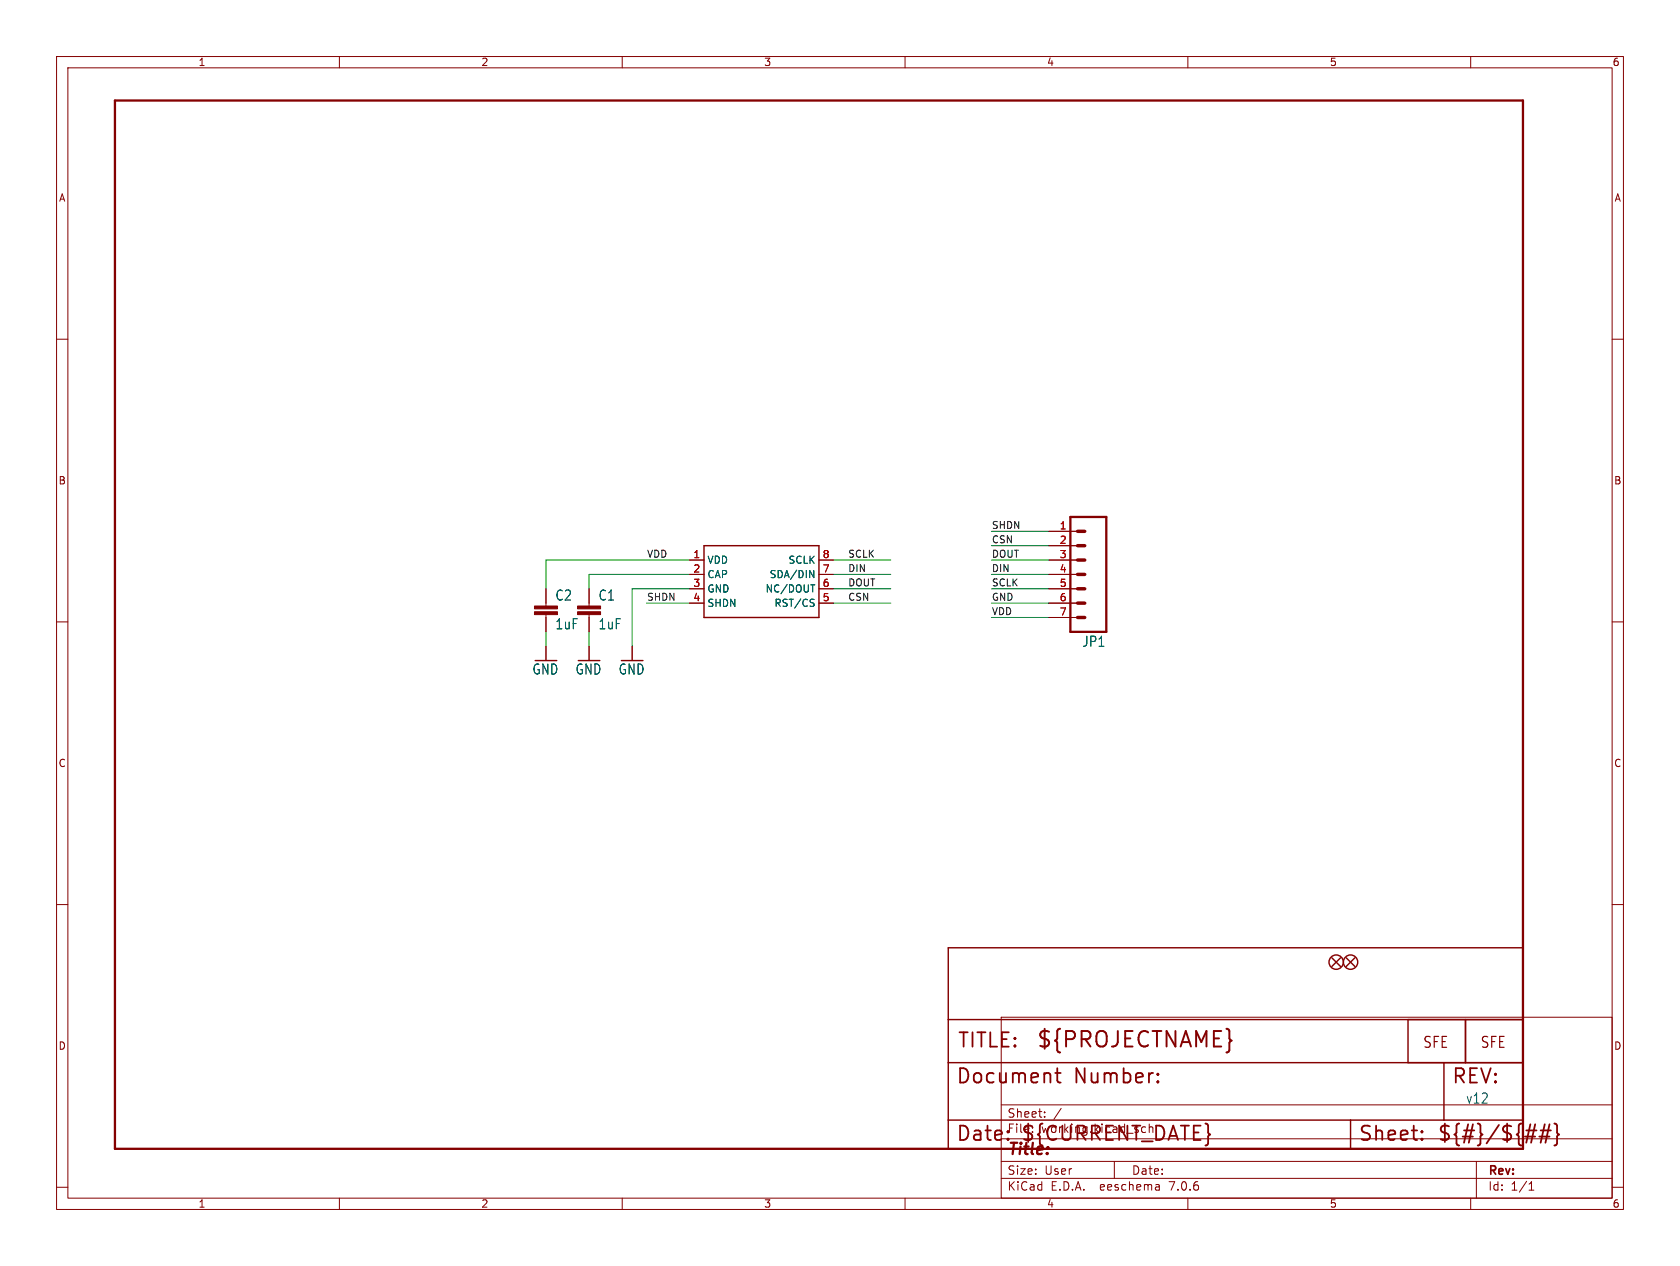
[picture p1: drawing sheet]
<svg xmlns="http://www.w3.org/2000/svg" width="297mm" height="224mm" viewBox="0 0 297 224" stroke-linecap="round" stroke-linejoin="round" font-family="sans-serif">
<g fill="none" stroke="#840000" stroke-width=".18">
<path d="M10 10h277v203.9h-277zM12 12h273v199.9h-273zM60 10v2M110 10v2M160 10v2M210 10v2M260 10v2M10 60h2M285 60h2M121.9 99.1h2.6M144.8 99.1h2.5M185.4 94h5.1"/>
<path d="M185.4 96.5h5.1M185.4 99.1h5.1M10 110h2M96.5 104.1v3.1M96.5 108.7v3.1M96.5 114.3v2.5M104.1 104.1v3.1M104.1 108.7v3.1M104.1 114.3v2.5M111.8 114.3v2.5M121.9 101.6h2.6M121.9 104.1h2.6"/>
<path d="M121.9 106.7h2.6M144.8 101.6h2.5M144.8 104.1h2.5M144.8 106.7h2.5M185.4 101.6h5.1M185.4 104.1h5.1M185.4 106.7h5.1M185.4 109.2h5.1M285 110h2M10 160h2M285 160h2M177 179.9h108v32h-108z"/>
<path d="M177 195.4h108M184.7 197.5v.1M184.7 196.7v.1M187.6 196l-1.3 2M10 210h2M60 211.9v2M110 211.9v2M160 211.9v2M177 208.4h108M177 205.4h108M177 201.4h108M197 205.4v3"/>
<path d="M204.9 209.6l.1 .9M205 210.4l-.2 .1M205 209.9h-.2M210 211.9v2M260 211.9v2M261 205.4v6.5M270.3 210.5h.9M270.3 209.4l.4-.4v1.5M285 210h2"/>
</g>
<g fill="none" stroke="#840000" stroke-width=".25">
<path d="M124.5 96.5h20.3v12.7h-20.3zM167.6 167.6h101.6v35.6h-101.6zM235.5 169.4l1.5 1.5M237 169.4l-1.5 1.5M238 169.4l1.5 1.5M239.5 169.4l-1.5 1.5M167.6 188h101.6M167.6 180.3h101.6M167.6 198.1h101.6M238.8 198.1v5.1M248.9 180.3v7.7M255.3 188v10.1"/>
<path d="M259.1 180.3v7.7"/>
<circle cx="236.2" cy="170.2" r="1.27"/>
<circle cx="238.8" cy="170.2" r="1.27"/>
</g>
<path d="M20.3 17.8h248.9v185.4h-248.9zM189.2 91.4h6.4v20.4h-6.4z" fill="none" stroke="#840000" stroke-width=".41"/>
<path d="M190.5 94h1.3M190.5 96.5h1.3M190.5 99.1h1.3M190.5 101.6h1.3M190.5 104.1h1.3M190.5 106.7h1.3M190.5 109.2h1.3" fill="none" stroke="#840000" stroke-width=".61"/>
<path d="M143.1 100.9l.8 1.3v-1.3M143.3 103.4h.8M143.7 106l.2 .1M143.8 106.7l.1 .2-.1 .3" fill="none" stroke="#006464" stroke-width=".18"/>
<g fill="none" stroke="#840000" stroke-width=".32">
<path d="M186.5 189.8h1M186.9 188.9v2.2l.1 .3 .5 .1M204.7 191.2l.1 .2-.1 .1M204.7 191.2l-.1 .2 .1 .1M204.7 189.9v.2M204.7 191.2v.3M204.7 189.9l.1 .1-.1 .1M204.7 189.9l-.1 .1 .1 .1M269.8 199.9h1.8M271.4 198.9l-.7 3.2M272.4 199.9h1.8M273.1 198.9l-.7 3.2"/>
<path d="M273.9 198.9l-.7 3.2M274.8 198.7l.3 .2 .2 .2v1.2l.3 .4-.3 .3v1.2l-.2 .3-.3 .1M178.2 201.4l.1 .1-.1 .1M251.4 201.4l.1 .1-.1 .1M251.4 201.4l-.1 .1 .1 .1M251.4 200.1v.2M251.4 201.4v.2M251.4 200.1l.1 .1-.1 .1M251.4 200.1l-.1 .1 .1 .1M269.6 201h1.8M272.1 201h1.8"/>
</g>
<g fill="#840000" stroke="#840000" stroke-width=".18">
<path d="M94.5 108.2h4.1v.5h-4.1z"/>
<path d="M94.5 107.2h4.1v.5h-4.1z"/>
<path d="M102.1 108.2h4.1v.5h-4.1z"/>
<path d="M102.1 107.2h4.1v.5h-4.1z"/>
</g>
<g fill="none" stroke="#009600" stroke-width=".18">
<path d="M121.9 99.1h-25.4v5M147.3 99.1h10.2M175.3 96.5h10.1M175.3 94h10.1M175.3 99.1h10.1M96.5 111.8v2.5M104.1 111.8v2.5M114.3 106.7h7.6M121.9 101.6h-17.8v2.5M121.9 104.1h-10.1v10.2M147.3 106.7h10.2M147.3 101.6h10.2"/>
<path d="M147.3 104.1h10.2M175.3 106.7h10.1M175.3 101.6h10.1M175.3 104.1h10.1M175.3 109.2h10.1"/>
</g>
<text font-size="3.8" fill="#840000" x="183.1" y="185.7">${PROJECTNAME}</text>
<g font-size="3.5" fill="#840000">
<text x="169.2" y="185.7">TITLE:</text>
<text x="168.9" y="192.1">Document</text>
<text x="189.9" y="192.1">Number:</text>
<text x="256.5" y="192.1">REV:</text>
<text x="168.9" y="202.2">Date:</text>
<text x="180.3" y="202.2">${CURRENT_DATE}</text>
<text x="240" y="202.2">Sheet:</text>
<text x="254" y="202.2">${#}/${##}</text>
</g>
<text font-size="2.8" fill="#840000" x="178" y="204.8">Title:</text>
<g font-size="2.7" fill="#840000">
<text x="251.5" y="185.6">SFE</text>
<text x="261.6" y="185.6">SFE</text>
</g>
<g font-size="2.5" fill="#006464">
<text x="98.1" y="106.4">C2</text>
<text x="105.7" y="106.4">C1</text>
<text x="98.1" y="111.5">1uF</text>
<text x="105.7" y="111.5">1uF</text>
<text x="94" y="119.5">GND</text>
<text x="101.7" y="119.5">GND</text>
<text x="109.3" y="119.5">GND</text>
<text x="191.3" y="114.6">JP1</text>
</g>
<text font-size="2.5" fill="#0000c2" x="259.1" y="195.3">v12</text>
<g font-size="2.1" fill="#840000">
<text x="178" y="197.9">Sheet:</text>
<text x="178" y="200.6">File:</text>
<text x="184.1" y="200.6">working.kicad_sch</text>
<text x="178" y="208">Size:</text>
<text x="184.7" y="208">User</text>
<text x="200" y="208">Date:</text>
<text x="263" y="208.2">Rev:</text>
<text x="178" y="210.8">KiCad</text>
<text x="185.7" y="210.8">E.D.A.</text>
<text x="194.6" y="210.8">eeschema</text>
<text x="207" y="210.8">7.0.6</text>
<text x="263" y="210.8">Id:</text>
<text x="267.1" y="210.8">1/1</text>
</g>
<g font-size="1.8" fill="#840000">
<text x="35" y="11.9">1</text>
<text x="85" y="11.9">2</text>
<text x="135" y="11.9">3</text>
<text x="185" y="11.9">4</text>
<text x="235" y="11.9">5</text>
<text x="285" y="11.9">6</text>
<text x="10.3" y="35.9">A</text>
<text x="285.3" y="35.9">A</text>
<text x="10.3" y="85.9">B</text>
<text x="285.3" y="85.9">B</text>
<text x="10.3" y="135.9">C</text>
<text x="285.3" y="135.9">C</text>
<text x="10.3" y="185.9">D</text>
<text x="285.3" y="185.9">D</text>
<text x="35" y="213.8">1</text>
<text x="85" y="213.8">2</text>
<text x="135" y="213.8">3</text>
<text x="185" y="213.8">4</text>
<text x="235" y="213.8">5</text>
<text x="285" y="213.8">6</text>
</g>
<g font-size="1.8" fill="#a90000">
<text x="187.3" y="93.7">1</text>
<text x="122.5" y="98.8">1</text>
<text x="122.5" y="101.3">2</text>
<text x="145.3" y="101.3">7</text>
<text x="145.3" y="98.8">8</text>
<text x="187.3" y="96.3">2</text>
<text x="187.3" y="98.8">3</text>
<text x="187.3" y="101.3">4</text>
<text x="122.5" y="103.9">3</text>
<text x="122.5" y="106.4">4</text>
<text x="145.3" y="106.4">5</text>
<text x="145.3" y="103.9">6</text>
<text x="187.3" y="103.9">5</text>
<text x="187.3" y="106.4">6</text>
<text x="187.3" y="109">7</text>
</g>
<g font-size="1.8" fill="#006464">
<text x="125" y="99.9">VDD</text>
<text x="139.3" y="99.9">SCLK</text>
<text x="125" y="102.5">CAP</text>
<text x="125" y="105">GND</text>
<text x="125" y="107.5">SHDN</text>
<text x="135.2" y="105">NC/DOUT</text>
<text x="136" y="102.5">SDA/DIN</text>
<text x="136.8" y="107.5">RST/CS</text>
</g>
<g font-size="1.7" fill="#0f0f0f">
<text x="175.3" y="93.6">SHDN</text>
<text x="114.3" y="98.7">VDD</text>
<text x="149.9" y="101.3">DIN</text>
<text x="149.9" y="98.7">SCLK</text>
<text x="175.3" y="96.2">CSN</text>
<text x="175.3" y="101.3">DIN</text>
<text x="175.3" y="98.7">DOUT</text>
<text x="114.3" y="106.3">SHDN</text>
<text x="149.9" y="103.8">DOUT</text>
<text x="149.9" y="106.3">CSN</text>
<text x="175.3" y="106.3">GND</text>
<text x="175.3" y="103.8">SCLK</text>
<text x="175.3" y="108.9">VDD</text>
</g>
</svg>
